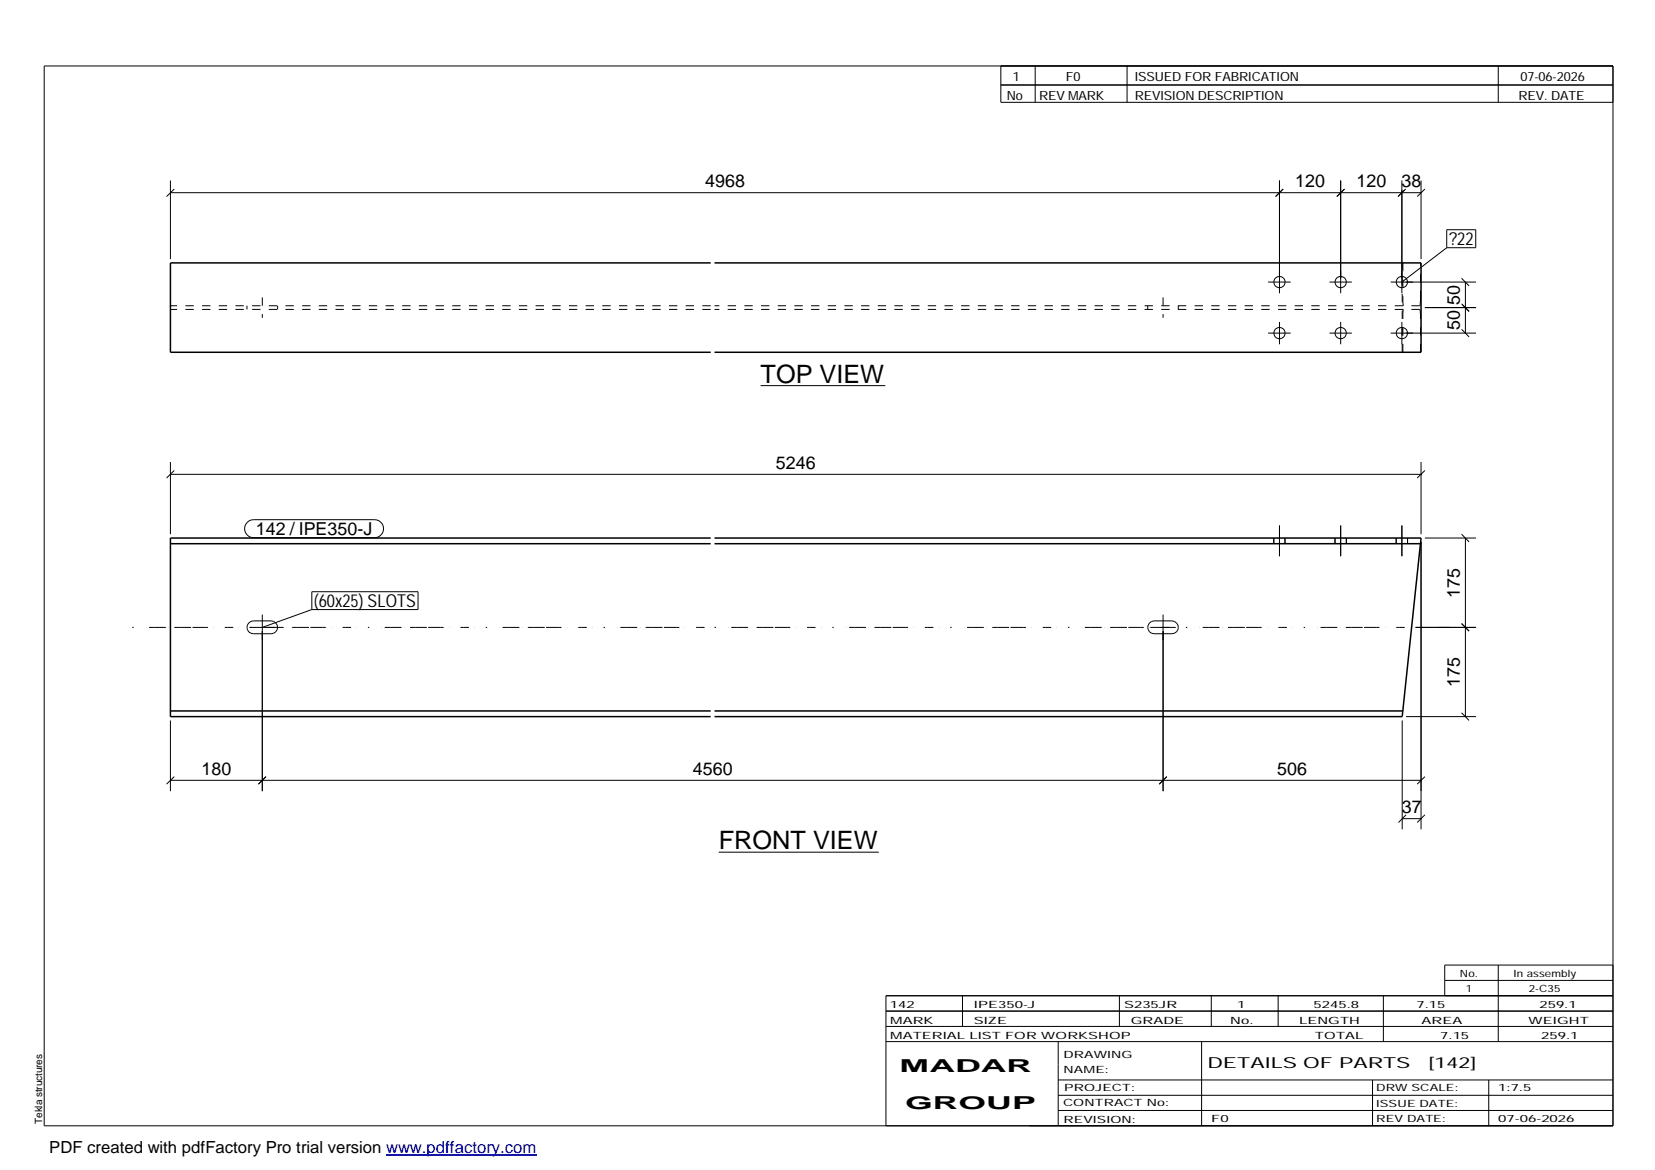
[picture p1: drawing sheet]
<svg xmlns="http://www.w3.org/2000/svg" width="420mm" height="297mm" viewBox="0 0 420 297" stroke-linecap="round" stroke-linejoin="round" font-family="sans-serif">
<g fill="none" stroke="#000" stroke-width=".25">
<path d="M11.2 16.7h398.3v269.1h-398.3zM254.1 16.7v9.3h155.4M262.8 16.7v9.3M286.1 16.7v9.3M380.4 16.7v9.3M254.1 21.6h155.4M43.3 45.8v20M43.3 48.9h317.5M44.2 48l-1.9 1.9M324.8 45.8v28.7M325.8 48l-2 1.9M340.4 45.8v28.7"/>
<path d="M341.3 48l-1.9 1.9M355.9 45.8v28.7M356.9 48l-2 1.9 1.7-1.7M360.8 45.8v20M361.7 48l-1.9 1.9M367.3 58.3h7.3v4.6h-7.3zM321.9 71.6h5.8M337.5 71.6h5.7M353.1 71.6h21.6M361.7 78.1h13M367.3 62.9l-11.4 8.7M371.1 77.1l1.9 2-1.7-1.7"/>
<path d="M371.1 70.6l1.9 2M372 71.6v13M193.1 97.9h31.6M321.9 84.6h5.8M324.8 81.7v5.7M337.5 84.6h5.7M340.4 81.7v5.7M353.1 84.6h21.6M355.9 81.7v5.7M371.1 83.6l1.9 1.9M43.3 117.3v18.3M44.2 119.5l-1.9 1.9"/>
<path d="M360.8 117.3v18.3M361.7 119.5l-1.9 1.9M43.3 120.4h317.5M62.8 132.6l.7-.5 .9-.2h30.7a2.29 2.29 0 0 1 2.3 2.3 2.29 2.29 0 0 1-2.3 2.3h-30.7a2.27 2.27 0 0 1-2.1-1.4 2.27 2.27 0 0 1 .5-2.5zM323.4 136.6v1.4M324.8 133.4v7.8M326.2 136.6v1.4M338.9 136.6v1.4M340.4 133.4v7.8M341.8 136.6v1.4M354.5 136.6v1.4M355.9 133.4v7.8"/>
<path d="M357.3 136.6v1.4M360.8 137.6v73M361.7 136.6h13M371.1 135.6l1.9 2M372 136.6v45.3M63.2 158.1l1.1-.5h4.5a1.63 1.63 0 0 1 1.7 1.7 1.63 1.63 0 0 1-1.7 1.6h-4.5a1.62 1.62 0 0 1-1.5-1 1.62 1.62 0 0 1 .4-1.8zM63.3 159.3h6.5M66.6 156v44.9M79.2 150.2h26.9v4.6h-26.9zM79.2 154.8l-12.6 4.5M291.8 158.1l.6-.3 .6-.2h4.5a1.63 1.63 0 0 1 1.6 1.7 1.63 1.63 0 0 1-1.6 1.6h-4.5a1.62 1.62 0 0 1-1.5-1 1.62 1.62 0 0 1 .3-1.8zM292 159.3h6.5"/>
<path d="M295.3 156v44.9M359.4 159.3h15.3M371.1 158.3l1.9 1.9M43.3 182.9v18M43.3 198.1h317.5M44.2 197.2l-1.9 1.9M67.5 197.2l-1.9 1.9M296.2 197.2l-1.9 1.9M356 182.9v27.7M357 181.9h17.7M361.7 197.2l-1.9 1.9M371.1 181l1.9 1.9"/>
<path d="M182.5 216.4h40.6M356 207.8h4.8M357 206.9l-2 1.9M361.7 206.9l-1.9 1.9M224.9 256.7h184.6M244.3 252.8v7.8M284.2 252.8v7.8M307.5 252.8v7.8M324.5 252.8v7.8M351.2 252.8v11.6M366.8 248.9h42.7M380.4 245v19.4"/>
<path d="M409.5 245h-42.7v7.8M409.5 252.8h-184.6v33M224.9 264.4h184.6M224.9 260.6h184.6M268.6 264.4v21.4M268.6 274.2h140.9M268.6 278.1h140.9M305.1 264.4v21.4M348.4 274.2v11.6M378 274.2v11.6M268.6 281.9h140.9"/>
<circle cx="324.8" cy="71.6" r="1.42"/>
<circle cx="340.4" cy="71.6" r="1.43"/>
<circle cx="355.9" cy="71.6" r="1.43"/>
<circle cx="324.8" cy="84.6" r="1.42"/>
<circle cx="340.4" cy="84.6" r="1.43"/>
<circle cx="355.9" cy="84.6" r="1.43"/>
</g>
<path d="M180.4 66.7h-137.1v22.7h137.1M181.4 66.7h179.4v22.7h-179.4M43.3 138h137.1M180.4 136.6h-137.1v45.3h137.1M181.4 136.6h179.4l-.2 1.4M181.4 138h179.2M360.6 138l-4.6 43.9h-174.6M43.3 180.5h137.1M181.4 180.5h174.8" fill="none" stroke="#000" stroke-width=".38"/>
<g fill="none" stroke="#000" stroke-width=".25" stroke-dasharray="2.1 2.1" stroke-linecap="butt">
<path d="M62.7 77.6v1M66.6 75.5v5.2M70.5 77.6v1M180.4 78.6h-137.1M180.4 77.6h-137.1M291.4 77.6v1M295.3 75.5v5.2M299.1 77.6v1M356.2 66.7v9.2M356.2 75.9v.7M356.2 76.6v.6M356.2 79.6v.6"/>
<path d="M356.2 77.2v.3M356.2 79v.6M356.2 77.5l.1 .1M356.2 78.7v.3M356.3 78.6l-.1 .1M360.4 78.6h-179M360.4 77.6h-179M360.4 77.6l.1-.1M360.5 77.5l.1-.3M360.5 78.7l-.1-.1M360.6 77.2v-.6M360.6 79l-.1-.3"/>
<path d="M360.6 76.6v-.7M360.6 79.6v-.6M360.6 75.9v-9.2M356 89.4v-22.7M356.2 89.4v-9.2M360.6 89.4v-9.2M360.6 80.2v-.6M356.2 180.4v.1"/>
</g>
<path d="M33.6 159.3h146.8M181.4 159.3h186.7" fill="none" stroke="#000" stroke-width=".25" stroke-dasharray=".4 3.2 0 .7 1.4 0 2.8 .7 0 1.4 1.4 0 2.8" stroke-linecap="butt"/>
<path d="M98 293.3h38.2" fill="none" stroke="#00f" stroke-width=".3"/>
<g font-size="6.4">
<text x="193.1" y="97.2">TOP VIEW</text>
<text x="182.5" y="215.6">FRONT VIEW</text>
</g>
<g font-size="4.5">
<text x="179" y="47.5">4968</text>
<text x="328.8" y="47.5">120</text>
<text x="344.3" y="47.5">120</text>
<text x="355.8" y="47.5">38</text>
<text x="367.9" y="62.3">?22</text>
<text x="370.6" y="77.4" transform="rotate(-90 370.6 77.4)">50</text>
<text x="370.6" y="83.8" transform="rotate(-90 370.6 83.8)">50</text>
<text x="197" y="119">5246</text>
<text x="65" y="135.9">142 / IPE350-J</text>
<text x="79.7" y="154.2">(60x25) SLOTS</text>
<text x="370.6" y="151.7" transform="rotate(-90 370.6 151.7)">175</text>
<text x="370.6" y="174.4" transform="rotate(-90 370.6 174.4)">175</text>
<text x="51.1" y="196.7">180</text>
<text x="175.9" y="196.7">4560</text>
<text x="324.2" y="196.7">506</text>
<text x="355.9" y="206.4">37</text>
<text x="228.4" y="272.3">MADAR</text>
<text x="229.8" y="281.6">GROUP</text>
</g>
<text font-size="4.2" x="12.5" y="292.7">PDF created with pdfFactory Pro trial version www.pdffactory.com</text>
<g font-size="3.9">
<text x="306.5" y="271.3">DETAILS OF PARTS</text>
<text x="362.7" y="271.3">[142]</text>
</g>
<g font-size="3.2">
<text x="257.1" y="20.5">1</text>
<text x="270.6" y="20.5">F0</text>
<text x="288.1" y="20.5">ISSUED FOR FABRICATION</text>
<text x="386" y="20.5">07-06-2026</text>
<text x="255.6" y="25.5">No</text>
<text x="263.8" y="25.5">REV MARK</text>
<text x="288.1" y="25.5">REVISION DESCRIPTION</text>
<text x="385.5" y="25.5">REV. DATE</text>
</g>
<g font-size="2.5">
<text x="370.6" y="247.9">No.</text>
<text x="372.1" y="251.8">1</text>
<text x="384.3" y="247.9">In assembly</text>
<text x="388.1" y="251.8">2-C35</text>
<text x="225.9" y="255.9">142</text>
<text x="247.3" y="255.9">IPE350-J</text>
<text x="285.4" y="255.9">S235JR</text>
<text x="314.1" y="255.9">1</text>
<text x="333.5" y="255.9">5245.8</text>
<text x="359.6" y="255.9">7.15</text>
<text x="390.8" y="255.9">259.1</text>
<text x="226" y="263.7">MATERIAL LIST FOR WORKSHOP</text>
<text x="226" y="259.9">MARK</text>
<text x="247.2" y="259.9">SIZE</text>
<text x="287.1" y="259.9">GRADE</text>
<text x="312.3" y="259.9">No.</text>
<text x="329.8" y="259.9">LENGTH</text>
<text x="333.8" y="263.7">TOTAL</text>
<text x="360.9" y="259.9">AREA</text>
<text x="365.6" y="263.7">7.15</text>
<text x="388.1" y="259.9">WEIGHT</text>
<text x="391.3" y="263.7">259.1</text>
<text x="270" y="268.5">DRAWING</text>
<text x="270" y="272.5">NAME:</text>
<text x="269.9" y="280.9">CONTRACT No:</text>
<text x="270.2" y="277">PROJECT:</text>
<text x="349.4" y="277.1">DRW SCALE:</text>
<text x="349.4" y="281">ISSUE DATE:</text>
<text x="380.4" y="277.1">1:7.5</text>
<text x="10.7" y="285.4" transform="rotate(-90 10.7 285.4)">Tekla structures</text>
<text x="270" y="285">REVISION:</text>
<text x="307.5" y="284.8">F0</text>
<text x="349.4" y="284.8">REV DATE:</text>
<text x="380.4" y="284.8">07-06-2026</text>
</g>
</svg>
